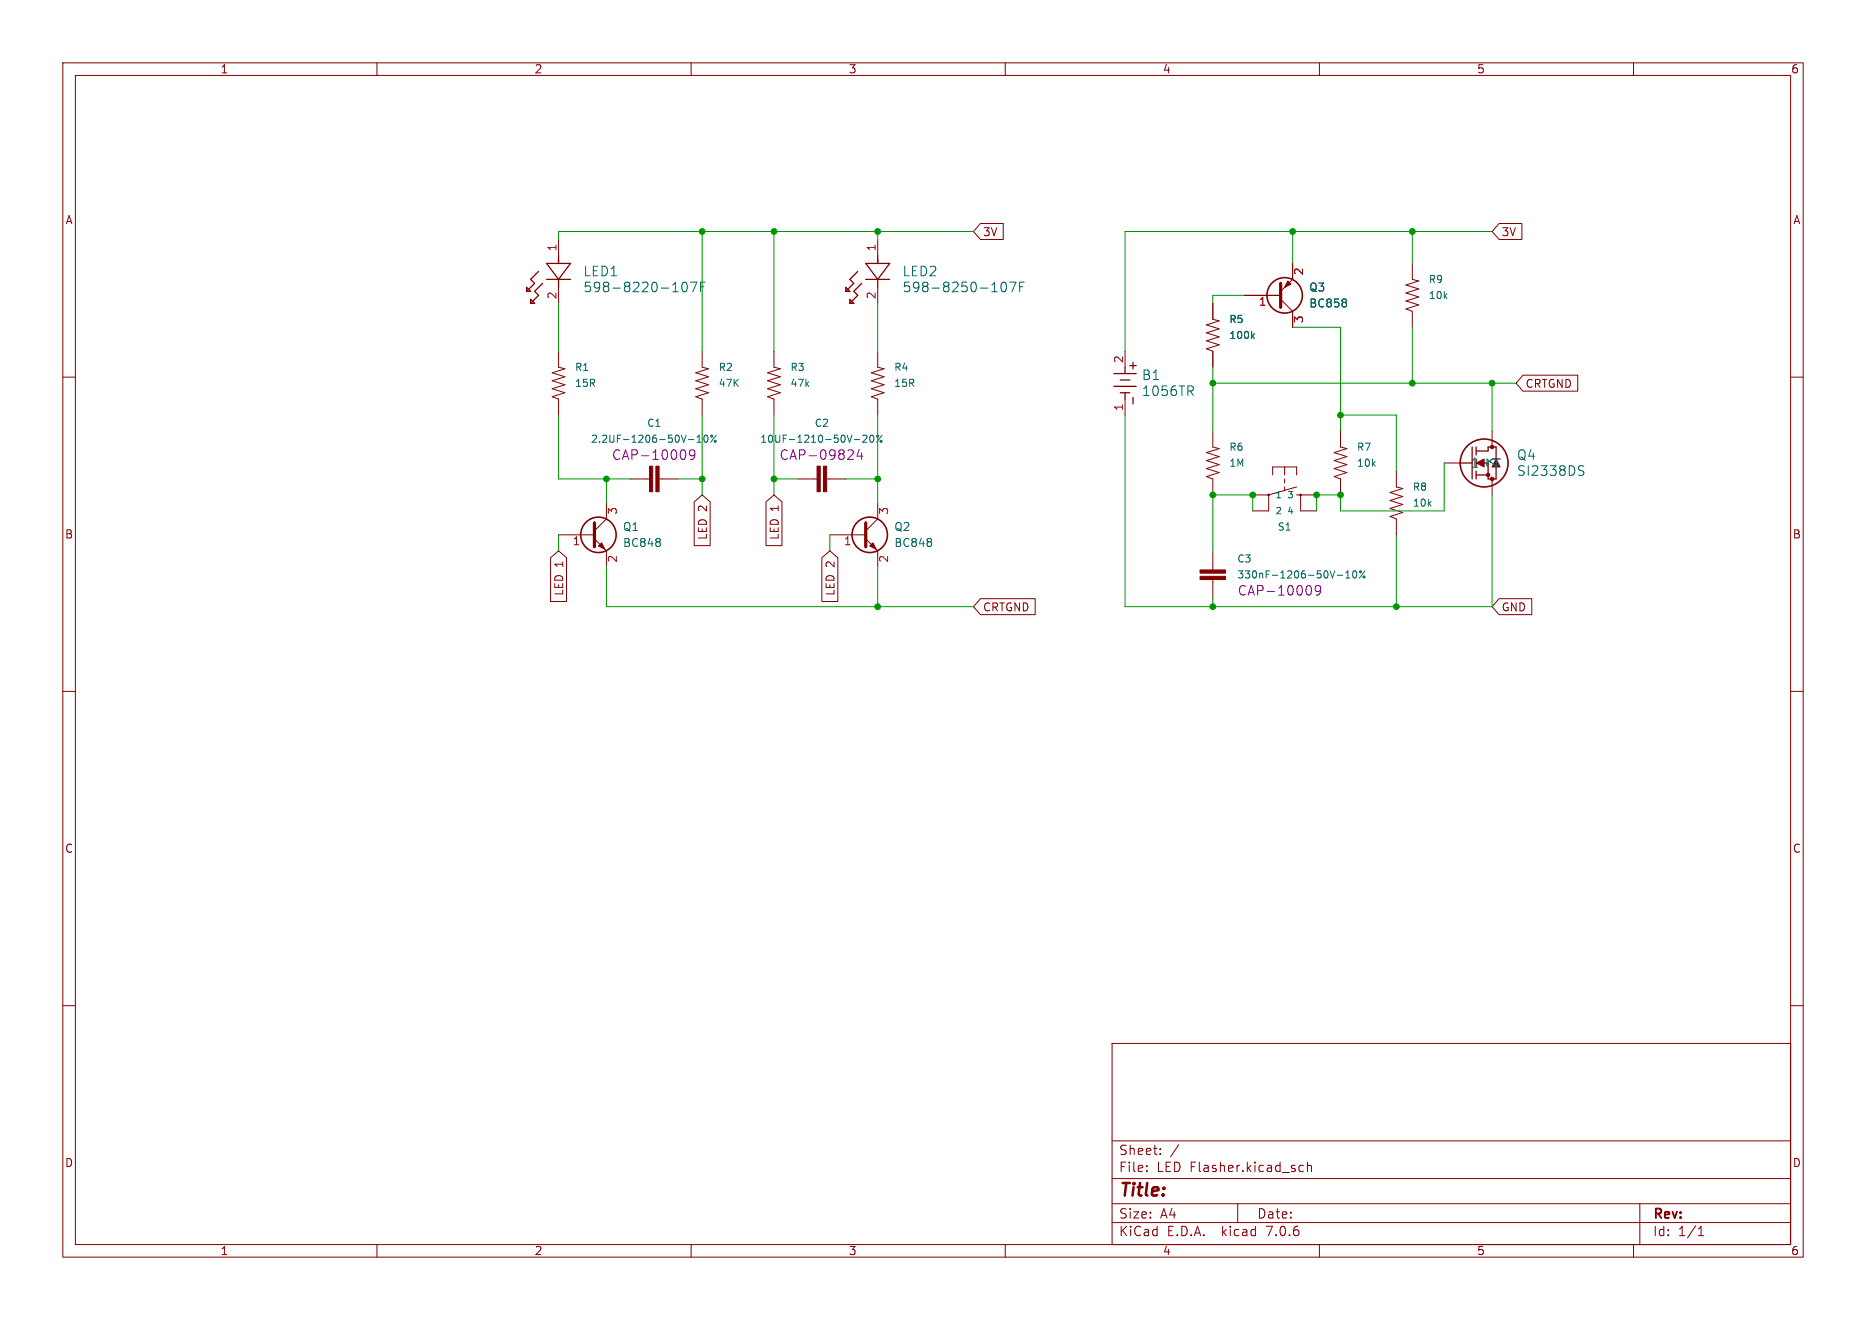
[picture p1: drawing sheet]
<svg xmlns="http://www.w3.org/2000/svg" width="297mm" height="210mm" viewBox="0 0 297 210" stroke-linecap="round" stroke-linejoin="round" font-family="sans-serif">
<g fill="none" stroke="#840000" stroke-width=".16">
<path d="M10 10h277v190h-277zM12 12h273v186h-273zM60 10v2M110 10v2M160 10v2M210 10v2M260 10v2M88.9 38.1v2.5M139.7 38.1v2.5M156.1 35.6h3.6v2.5h-3.6l-1.2-1.3zM238.6 35.6h3.6v2.5h-3.6l-1.1-1.3zM10 60h2"/>
<path d="M88.9 55.9v2.5l1 .3-2 .6 2 .6-2 .7 2 .6-2 .6 2 .7-2 .6 1 .4v2.5M88.9 45.7v2.6M111.8 55.9v2.5l1 .3-2.1 .6 2.1 .6-2.1 .7 2.1 .6-2.1 .6 2.1 .7-2.1 .6 1.1 .4v2.5M123.2 55.9v2.5l1 .3-2 .6 2 .6-2 .7 2 .6-2 .6 2 .7-2 .6 1 .4v2.5M139.7 45.7v2.6M139.7 55.9v2.5l1 .3-2 .6 2 .6-2 .7 2 .6-2 .6 2 .7-2 .6 1 .4v2.5M179.1 55.9v2.5M193 48.3v2.5l1.1 .3-2.1 .6 2.1 .6-2.1 .7 2.1 .6-2.1 .6 2.1 .7-2.1 .6 1 .4v2.5M198.1 47h5.7M203.8 47.6l1.9 1.9v2.6M205.7 41.9v2.6l-1.9 1.9M224.8 41.9v2.6l1 .2-2 .6 2 .7-2 .6 2 .6-2 .7 2 .6-2 .6 1 .4v2.6"/>
<path d="M242.4 59.7h8.7v2.5h-8.7l-1.1-1.2zM285 60h2M100.3 76.2h3.1M104.9 76.2h3M110.5 79.9l1.3-1.2 1.2 1.2v6.9h-2.5zM121.9 79.9l1.3-1.2 1.3 1.2v6.9h-2.6zM127 76.2h3M131.6 76.2h3M179.1 63.5v2.5M193 68.6v2.5l1.1 .3-2.1 .6 2.1 .6-2.1 .7 2.1 .6-2.1 .6 2.1 .7-2.1 .6 1 .4v2.5M199.4 78.7h2.5M201.9 78.7v2.6h-2.5"/>
<path d="M202.6 75.6v-1.3h3.8v1.3M204.5 74.3v1.3M204.5 76.2v.6M204.5 77.5v.6M206.4 77.5l-4.5 1.2M206.4 78.7h3.1M207 78.7v2.6h2.5M213.4 68.6v2.5l1 .3-2.1 .6 2.1 .6-2.1 .7 2.1 .6-2.1 .6 2.1 .7-2.1 .6 1.1 .4v2.5M222.2 74.9v2.6l1.1 .2-2.1 .7 2.1 .6-2.1 .6 2.1 .7-2.1 .6 2.1 .6-2.1 .7 1 .4v2.5M229.9 73.7h2.5M237.5 68.6v2.5M237.5 76.2v2.5"/>
<path d="M87.6 88.7l1.3-1.1 1.3 1.1v7h-2.6zM88.9 85.1h5.7M94.6 85.7l1.9 1.9v2.6M96.5 80v2.6l-1.9 1.9M130.8 88.7l1.3-1.1 1.3 1.1v7h-2.6zM132.1 85.1h5.7M137.8 85.7l1.9 1.9v2.6M139.7 80v2.6l-1.9 1.9M156.1 95.2h8.7v2.6h-8.7l-1.2-1.3zM193 87.6v3.1M193 92.2v3.1M238.6 95.2h5.2v2.6h-5.2l-1.1-1.3z"/>
<path d="M10 110h2M285 110h2M10 160h2M285 160h2M177 166h108v32h-108zM60 198v2M110 198v2M160 198v2M177 194.5h108M177 191.5h108M177 187.5h108M177 181.5h108"/>
<path d="M182.5 186.3v.1M182.5 185.5v.1M184.7 183.6v.1M184.7 182.8v.1M187.6 182.1l-1.3 2M197 191.5v3M206.9 186.3h.6M206.9 185.5h.6M208.1 185.5l.2-.1 .4 .1v.9M208.1 184.9v1.5M210 198v2M260 198v2"/>
<path d="M261 191.5v6.5M270.3 196.6h.9M270.3 195.5l.4-.4v1.5"/>
</g>
<g fill="none" stroke="#840000" stroke-width=".2">
<path d="M83.8 45.7l.7 .7h-.7zM84.5 47.6l.6 .7h-.6zM85.7 43.2l-1.2 1.3 .6 .6-1.3 1.3M86.4 45.1l-1.3 1.3 .6 .6-1.2 1.3M87 44.5h3.8M87 41.9h3.8l-1.9 2.6zM88.9 40.6v1.3M88.9 44.5v1.2M134.6 45.7l.7 .7h-.7zM135.3 47.6l.6 .7h-.6zM136.5 43.2l-1.2 1.3 .6 .6-1.3 1.3M137.2 45.1l-1.3 1.3 .6 .6-1.2 1.3"/>
<path d="M137.8 44.5h3.8M137.8 41.9h3.8l-1.9 2.6zM139.7 40.6v1.3M139.7 44.5v1.2M177.3 59.4h3.5M179.1 58.4v1M179.8 58.2h1M180.3 57.7v1M177.3 61.5h3.5M178.3 60.5h1.5M178.3 62.5h1.5M179.1 62.5v1"/>
<path d="M180.3 63.2v1.1M232.4 73.7h1.9M234.3 71.1v5.1M234.9 71.1v1.3M234.9 74.9v1.3M234.9 75.6h2M234.9 71.8h2v-.7h1.2v1.9M236.2 73.7h.7v2.5h1.2v-1.9"/>
</g>
<g fill="none" stroke="#006464" stroke-width=".16">
<path d="M108.7 45l.3-.1a.95 .95 0 0 1 0 1.5h-.1a1.01 1.01 0 0 1-.2-1.4zM109.9 44.9h1l-.6 1.5M111.5 45.6h.5M112.2 44.9h-.7v1.5M159.5 45l.3-.1a.95 .95 0 0 1 0 1.5h-.1a1.01 1.01 0 0 1-.2-1.4zM160.7 44.9h1l-.6 1.5M162.3 45.6h.5M163 44.9h-.7v1.5M199.3 53.4l.4 .5M199.7 53.1l-.5 .4M214.2 47.6l.1 .2-.1 .3M214.2 48.2l.1 .2-.1 .4"/>
<path d="M109.6 69.9h.9M110.9 70.4h.7M110.9 69.6l.4-.4v1.2M112.1 69.3l.2-.1a.61 .61 0 0 1 .4 .6 .61 .61 0 0 1-.4 .6l-.2-.1-.1-.4zM114 69.2l-.9 1.2M136 69.9h.9M137.3 69.3l.5-.1 .2 .4-.7 .8h.7M138.5 69.3l.2-.1a.61 .61 0 0 1 .4 .6 .61 .61 0 0 1-.4 .6l-.2-.1-.1-.4zM140.4 69.2l-.9 1.2M189.4 62.2l.5 .7M189.9 61.5v.6M251.5 74.8l.5 .2 .1 .3-.3 .3h-.4"/>
<path d="M251.5 74.1l.6 .1M105 85.7l.1 .2-.1 .3M105 86.3l.1 .2-.1 .4M148.2 85.7l.1 .2-.1 .3M148.2 86.3l.1 .2-.1 .4M212.8 91.5h.9M214.2 92h.7M214.2 91.1l.3-.3v1.2M215.4 90.9l.2-.1a.61 .61 0 0 1 .4 .6 .61 .61 0 0 1-.4 .6l-.2-.1-.1-.4zM217.3 90.8l-.9 1.2"/>
<circle cx="113.3" cy="69.4" r=".16"/>
<circle cx="113.8" cy="70.2" r=".16"/>
<circle cx="139.7" cy="69.4" r=".16"/>
<circle cx="140.2" cy="70.2" r=".16"/>
<circle cx="216.5" cy="91" r=".16"/>
<circle cx="217.1" cy="91.8" r=".16"/>
</g>
<g fill="#840000" stroke="#840000" stroke-width=".16">
<path d="M205 44.7l.5 .5-1 .5z"/>
<path d="M191 90.7h4.1v.5h-4.1z"/>
<path d="M191 91.7h4.1v.5h-4.1z"/>
<path d="M95.2 86.9l.6-.5 .5 1z"/>
<path d="M104.4 74.2h.5v4h-.5z"/>
<path d="M103.4 74.2h.5v4h-.5z"/>
<path d="M234.9 73.7l1.3-.7v1.3z"/>
<path d="M138.4 86.9l.5-.5 .5 1z"/>
<path d="M131.1 74.2h.5v4h-.5z"/>
<path d="M130 74.2h.6v4h-.6z"/>
<circle cx="201.9" cy="78.7" r=".13"/>
<circle cx="207" cy="78.7" r=".13"/>
<circle cx="236.9" cy="75.6" r=".28"/>
<circle cx="237.5" cy="76.2" r=".28"/>
<circle cx="237.5" cy="71.1" r=".28"/>
</g>
<path d="M203.8 45.1v3.8M94.6 83.2v3.8M137.8 83.2v3.8" fill="none" stroke="#840000" stroke-width=".51"/>
<g fill="none" stroke="#840000" stroke-width=".25">
<circle cx="204.5" cy="47" r="2.82"/>
<circle cx="236.2" cy="73.7" r="3.8"/>
<circle cx="95.2" cy="85.1" r="2.82"/>
<circle cx="138.4" cy="85.1" r="2.82"/>
</g>
<path d="M108.9 71.6l.1 .1a1.19 1.19 0 0 1-.1 1.3M110.6 72.2l-.3 .3-.4-.1-.2-.2v-.3l.2-.3h.4l.2 .1a1.01 1.01 0 0 1-.3 1.4h-.3M135.5 71.6h.2a.41 .41 0 0 1 0 .6l-.8 .9h.9M136.8 71.5l-.4 1.1h.9M137.1 72.1v1M208.5 93.2l.1 .1a1.18 1.18 0 0 1-.1 1.3M210.2 93.8l-.3 .3h-.3l-.3-.3v-.4l.2-.2h.4l.2 .1a1.01 1.01 0 0 1-.3 1.4h-.3" fill="none" stroke="#840084" stroke-width=".16"/>
<g fill="none" stroke="#009600" stroke-width=".16">
<path d="M111.8 36.8v19.1M123.2 36.8v19.1M139.7 36.8v1.3M154.9 36.8h-66v1.3M205.7 36.8v5.1M224.8 36.8v5.1M237.5 36.8h-58.4v19.1M88.9 48.3v7.6M139.7 48.3v7.6M193 58.4v10.2M198.1 47h-5.1v1.3M205.7 52.1h7.7v16.5"/>
<path d="M224.8 52.1v8.9M88.9 66v10.2h11.4M96.5 76.2v3.8M107.9 76.2h3.9M111.8 66v12.7M123.2 76.2h3.8M123.2 66v12.7M134.6 76.2h5.1M139.7 66v14M179.1 66v30.5h58.4v-17.8M193 61h48.3M213.4 66h8.8v8.9"/>
<path d="M229.9 73.7v7.6h-16.5v-2.6h-3.9v2.6M237.5 61v7.6M88.9 85.1v2.5M96.5 90.2v6.3h58.4M132.1 85.1v2.5M139.7 90.2v6.3M193 95.3v1.2M199.4 81.3v-2.6h-6.4v8.9M222.2 85.1v11.4"/>
</g>
<g fill="#009600" stroke="#009600" stroke-width=".16">
<circle cx="199.4" cy="78.7" r=".46"/>
<circle cx="213.4" cy="66" r=".46"/>
<circle cx="205.7" cy="36.8" r=".46"/>
<circle cx="193" cy="96.5" r=".46"/>
<circle cx="193" cy="78.7" r=".46"/>
<circle cx="193" cy="61" r=".46"/>
<circle cx="96.5" cy="76.2" r=".46"/>
<circle cx="111.8" cy="76.2" r=".46"/>
<circle cx="139.7" cy="96.5" r=".46"/>
<circle cx="224.8" cy="36.8" r=".46"/>
<circle cx="209.5" cy="78.7" r=".46"/>
<circle cx="213.4" cy="78.7" r=".46"/>
<circle cx="224.8" cy="61" r=".46"/>
<circle cx="237.5" cy="61" r=".46"/>
<circle cx="222.2" cy="96.5" r=".46"/>
<circle cx="139.7" cy="36.8" r=".46"/>
<circle cx="123.2" cy="36.8" r=".46"/>
<circle cx="111.8" cy="36.8" r=".46"/>
<circle cx="139.7" cy="76.2" r=".46"/>
<circle cx="123.2" cy="76.2" r=".46"/>
</g>
<text font-size="2.8" fill="#840000" x="178" y="190.9">Title:</text>
<g font-size="2.1" fill="#006464">
<text x="92.8" y="44.2">LED1</text>
<text x="92.8" y="46.7">598-8220-107F</text>
<text x="143.6" y="44.2">LED2</text>
<text x="143.6" y="46.7">598-8250-107F</text>
<text x="181.7" y="60.7">B1</text>
<text x="181.7" y="63.2">1056TR</text>
<text x="233.9" y="74.6">1</text>
<text x="238.5" y="74.7" transform="rotate(-90 238.5 74.7)">23</text>
<text x="241.4" y="73.4">Q4</text>
<text x="241.4" y="75.9">SI2338DS</text>
</g>
<g font-size="2.1" fill="#840084">
<text x="97.3" y="73.4">CAP-10009</text>
<text x="124" y="73.4">CAP-09824</text>
<text x="196.9" y="95">CAP-10009</text>
</g>
<g font-size="2.1" fill="#840000">
<text x="178" y="184">Sheet:</text>
<text x="178" y="186.7">File:</text>
<text x="184.1" y="186.7">LED Flasher.kicad_sch</text>
<text x="178" y="196.9">KiCad</text>
<text x="178" y="194.1">Size:</text>
<text x="184.7" y="194.1">A4</text>
<text x="185.7" y="196.9">E.D.A.</text>
<text x="194.6" y="196.9">kicad</text>
<text x="200" y="194.1">Date:</text>
<text x="201.8" y="196.9">7.0.6</text>
<text x="263" y="194.3">Rev:</text>
<text x="263" y="196.9">Id:</text>
<text x="267.1" y="196.9">1/1</text>
</g>
<g font-size="1.8" fill="#840000">
<text x="35" y="11.9">1</text>
<text x="85" y="11.9">2</text>
<text x="135" y="11.9">3</text>
<text x="185" y="11.9">4</text>
<text x="235" y="11.9">5</text>
<text x="285" y="11.9">6</text>
<text x="10.3" y="35.9">A</text>
<text x="285.3" y="35.9">A</text>
<text x="156.4" y="37.8">3V</text>
<text x="238.9" y="37.8">3V</text>
<text x="242.7" y="61.9">CRTGND</text>
<text x="10.3" y="85.9">B</text>
<text x="112.7" y="86" transform="rotate(-90 112.7 86)">LED 2</text>
<text x="124.1" y="86" transform="rotate(-90 124.1 86)">LED 1</text>
<text x="285.3" y="85.9">B</text>
<text x="89.9" y="94.9" transform="rotate(-90 89.9 94.9)">LED 1</text>
<text x="133" y="94.9" transform="rotate(-90 133 94.9)">LED 2</text>
<text x="156.4" y="97.5">CRTGND</text>
<text x="238.9" y="97.5">GND</text>
<text x="10.3" y="135.9">C</text>
<text x="285.3" y="135.9">C</text>
<text x="10.3" y="185.9">D</text>
<text x="285.3" y="185.9">D</text>
<text x="35" y="199.9">1</text>
<text x="85" y="199.9">2</text>
<text x="135" y="199.9">3</text>
<text x="185" y="199.9">4</text>
<text x="235" y="199.9">5</text>
<text x="285" y="199.9">6</text>
</g>
<g font-size="1.8" fill="#a90000">
<text x="88.6" y="40.1" transform="rotate(-90 88.6 40.1)">1</text>
<text x="139.4" y="40.1" transform="rotate(-90 139.4 40.1)">1</text>
<text x="88.6" y="47.7" transform="rotate(-90 88.6 47.7)">2</text>
<text x="139.4" y="47.7" transform="rotate(-90 139.4 47.7)">2</text>
<text x="207.7" y="43.9" transform="rotate(-90 207.7 43.9)">2</text>
<text x="200.3" y="49">1</text>
<text x="207.7" y="51.5" transform="rotate(-90 207.7 51.5)">3</text>
<text x="178.8" y="57.9" transform="rotate(-90 178.8 57.9)">2</text>
<text x="178.8" y="65.5" transform="rotate(-90 178.8 65.5)">1</text>
<text x="98.5" y="82" transform="rotate(-90 98.5 82)">3</text>
<text x="141.7" y="82" transform="rotate(-90 141.7 82)">3</text>
<text x="91.1" y="87.1">1</text>
<text x="98.5" y="89.6" transform="rotate(-90 98.5 89.6)">2</text>
<text x="134.2" y="87.1">1</text>
<text x="141.7" y="89.6" transform="rotate(-90 141.7 89.6)">2</text>
</g>
<g font-size="1.8" fill="#006464">
<text x="208.3" y="46.6">Q3</text>
<text x="208.3" y="49.1">BC858</text>
<text x="99.1" y="87.2">BC848</text>
<text x="99.1" y="84.7">Q1</text>
<text x="142.2" y="87.2">BC848</text>
<text x="142.2" y="84.7">Q2</text>
</g>
<g font-size="1.6" fill="#006464">
<text x="227.3" y="45.3">R9</text>
<text x="227.3" y="47.8">10k</text>
<text x="195.6" y="51.6">R5</text>
<text x="91.4" y="59.2">R1</text>
<text x="114.3" y="59.2">R2</text>
<text x="125.7" y="59.2">R3</text>
<text x="142.2" y="59.2">R4</text>
<text x="195.6" y="54.1">100k</text>
<text x="91.4" y="61.8">15R</text>
<text x="114.3" y="61.8">47K</text>
<text x="125.7" y="61.8">47k</text>
<text x="142.2" y="61.8">15R</text>
<text x="94" y="70.7">2.2UF-1206-50V-10%</text>
<text x="102.9" y="68.1">C1</text>
<text x="120.9" y="70.7">10UF-1210-50V-20%</text>
<text x="129.6" y="68.1">C2</text>
<text x="195.6" y="71.9">R6</text>
<text x="215.9" y="71.9">R7</text>
<text x="195.6" y="74.5">1M</text>
<text x="215.9" y="74.5">10k</text>
<text x="224.8" y="78.3">R8</text>
<text x="224.8" y="80.8">10k</text>
<text x="196.8" y="89.7">C3</text>
<text x="203.3" y="84.6">S1</text>
<text x="196.8" y="92.2">330nF-1206-50V-10%</text>
</g>
<g font-size="1.4" fill="#006464">
<text x="202.9" y="79.5">1</text>
<text x="202.9" y="82">2</text>
<text x="204.8" y="79.5">3</text>
<text x="204.8" y="82">4</text>
</g>
</svg>
